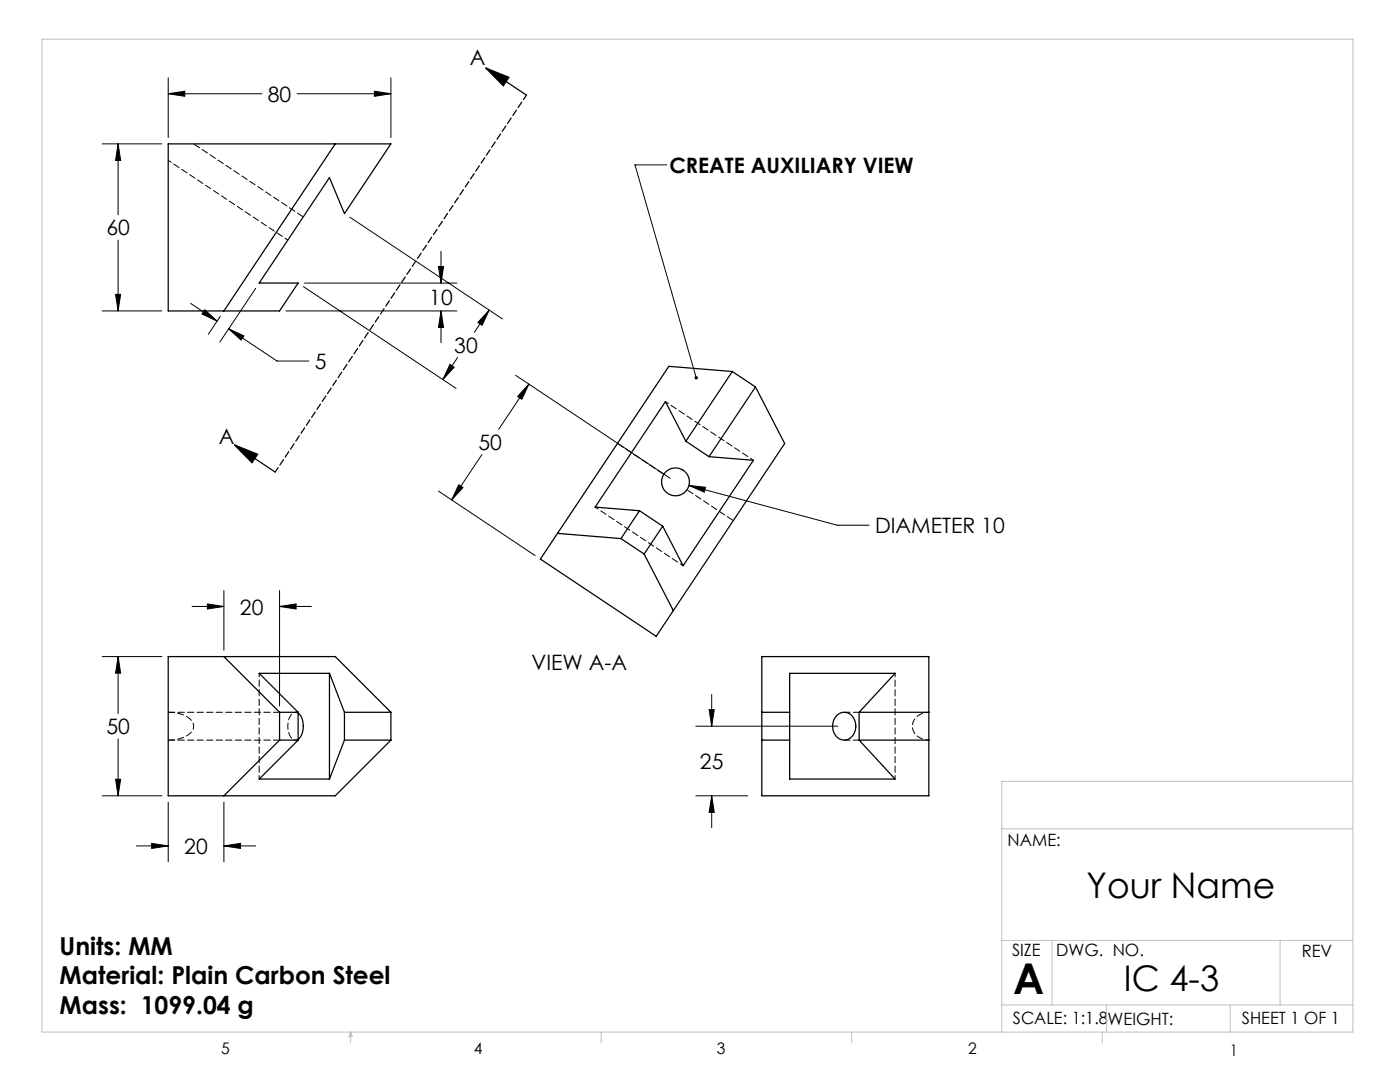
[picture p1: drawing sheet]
<svg xmlns="http://www.w3.org/2000/svg" width="279mm" height="216mm" viewBox="0 0 279 216" stroke-linecap="round" stroke-linejoin="round" font-family="sans-serif">
<g fill="none" stroke="#000" stroke-width=".25">
<path d="M96.9 13.6l4.7 1.8-1.2 1.7zM96.9 13.6l8.2 5.4M33.6 28.7h44.4l-9.3 13.9-2.9-7.2-14.1 21.1h7.8l-3.7 5.5h-22.2zM66.9 28.7l-22.2 33.3M146.1 74.1l-12.6-1-22.2 33.3M146.1 74.1l-9.2 13.9M146.1 74.1l4.7 3.1M150.8 77.2l5.8 11.3-25.6 38.5-23.2-15.4 3.5-5.2M150.8 77.2l-9.3 13.9M46.8 88.8l4.6 1.8-1.1 1.7zM46.8 88.8l8.1 5.4M136.9 88l-4.1-7.9-14 21.1 8.8 .7"/>
<path d="M136.9 88l4.6 3.1M141.5 91.1l8.9 .7-14.1 21.1-4-7.9M111.3 106.4l12.6 1.1M123.9 107.5l4.7 3M127.6 101.9l-3.7 5.6M127.6 101.9l4.7 3.1M128.6 110.5l5.8 11.3M132.3 105l-3.7 5.5M44.7 131l11.1 11.1M65.8 134.4h-14.1l7.8 7.7M65.8 134.4l2.9 7.7M65.8 134.4v21.1"/>
<path d="M152 131h33.4v27.8h-33.4zM55.8 142.1v5.6M55.8 142.1h3.7M55.8 147.7h3.7M55.8 147.7l-11.1 11.1M59.5 142.3a3.9 3.9 0 0 1 0 5.2M59.5 142.1v5.6M59.5 147.7l-7.8 7.8h14.1M68.7 142.1h9.3M68.7 147.7h9.3M68.7 147.7l-2.9 7.8M68.7 142.1v5.6"/>
<path d="M78 142.1l-11.1-11.1h-33.3v27.8h33.3l11.1-11.1M78 142.1v5.6M152 142.1h5.6M152 147.7h5.6M167 142.8a2.2 2.2 0 0 1 2.3-.5 2.2 2.2 0 0 1 1.4 1.9 2.55 2.55 0 0 1-2.9 3.3 3 3 0 0 1-.8-4.7zM171.5 142.1h13.9M171.5 147.7h13.9M171.5 142.1l7.1-7.7h-21v21.1h21l-7.1-7.8M171.5 142.1v5.6"/>
<circle cx="134.8" cy="96.1" r="2.78"/>
</g>
<g fill="none" stroke="#000" stroke-width=".2">
<path d="M33.6 18.7l3.3-.5v1zM33.6 15.5v11.9M33.6 18.7h18.7M59.3 18.7h18.7M74.7 18.2l3.3 .5-3.3 .5zM78 15.5v11.9M20.4 28.7h11.9M23.6 28.7l.5 3.3h-1zM23.6 28.7v14.2M133.1 32.9h-6.4l12.3 42.5M23.1 58.7h1l-.5 3.3zM23.6 47.9v14.1"/>
<path d="M51 57.5l-7.1 10.8M60.6 57.2l30.4 20.3M60.8 56.5h30.4M69.8 43.3l30.5 20.3M87.5 53.2h1l-.5 3.3zM88 50.1v6.4M20.4 62h11.9M38 60.5l5.3 3.6M40.9 61.8l2.4 2.3-3-1.4zM44 63.1l-2.4 3.6M45.6 65.6l3.1 1.4-.6 .9zM45.6 65.6l9.7 6.4h6.3"/>
<path d="M57.1 62h34.1M88 62l.5 3.3h-1zM88 62v6.4M89.8 72.7l.8 .6-2.2 2.4zM91.3 71.3l-2.9 4.4M97.6 61.9l-1.4 3-.8-.6zM97.6 61.9l-2.9 4.4M102.9 74.9l30.9 20.5M105.5 76.6l-1.4 3.1-.8-.6zM105.5 76.6l-6 9.1M87.5 98l19.3 12.9M91.5 96.7l.9 .6-2.3 2.5z"/>
<path d="M96.2 90.7l-6.1 9.1M137.5 96.9l3.3 .3-.2 1zM137.5 96.9l29.6 7.9h6.3M44.7 117.8v11.9M55.8 117.8v23.1M20.4 131h11.9M23.6 131l.5 3.3h-1zM23.6 131v11.4M38.3 121h6.4M41.4 120.5l3.3 .5-3.3 .5zM55.8 121l3.3-.5v1zM55.8 121h6.3"/>
<path d="M142 138.6v6.3M20.4 158.8h11.9M23.1 155.5h1l-.5 3.3zM23.6 147.4v11.4M138.9 158.8h10.3M138.9 144.9h28.3M141.5 141.6h1l-.5 3.3zM142 158.8l.5 3.3h-1zM142 158.8v6.3M27.2 168.8h6.4M30.3 168.3l3.3 .5-3.3 .5zM33.6 160.1v11.9"/>
<path d="M44.7 168.8l3.3-.5v1zM44.7 160.1v11.9M44.7 168.8h6.3"/>
</g>
<path d="M54.9 94.2l50.2-75.2" fill="none" stroke="#000" stroke-width=".25" stroke-dasharray="1.3 .6" stroke-dashoffset=".2"/>
<g fill="none" stroke="#c0c0c0" stroke-width=".2">
<path d="M8.4 7.8h261.6v198.1h-261.6zM270 155.9h-70.1v50M199.9 165.4h70.1M199.9 187.7h70.1M210 187.7v12.8M255.5 187.7v12.8M70 205.9v2.2M70 205.9l.3 .9h-.7zM120 205.9v2.2M170 205.9v2.2M199.9 200.5h70.1M220 205.9v2.2"/>
<path d="M220.8 200.5v5.4M245.5 200.5v5.4"/>
</g>
<g fill="#000">
<path d="M138.7 75.2a.34 .34 0 0 1 .5 0 .34 .34 0 0 1-.2 .5v-.3v.3a.34 .34 0 0 1-.3-.1 .34 .34 0 0 1 0-.4z"/>
<path d="M46.8 88.8l4.6 1.8-1.1 1.7zM96.9 13.6l4.7 1.8-1.2 1.7z"/>
<path d="M44.7 168.8l3.3-.5v1zM30.3 168.3l3.3 .5-3.3 .5zM41.4 120.5l3.3 .5-3.3 .5zM55.8 121l3.3-.5v1zM23.6 131l.5 3.3h-1zM23.1 155.5h1l-.5 3.3zM23.6 28.7l.5 3.3h-1zM23.1 58.7h1l-.5 3.3zM33.6 18.7l3.3-.5v1zM74.7 18.2l3.3 .5-3.3 .5zM97.6 61.9l-1.4 3-.8-.6zM89.8 72.7l.8 .6-2.2 2.4zM45.6 65.6l3.1 1.4-.6 .9zM40.9 61.8l2.4 2.3-3-1.4zM87.5 53.2h1l-.5 3.3zM88 62l.5 3.3h-1zM141.5 141.6h1l-.5 3.3zM142 158.8l.5 3.3h-1zM105.5 76.6l-1.4 3.1-.8-.6zM91.5 96.7l.9 .6-2.3 2.5zM137.5 96.9l3.1 1.3 .2-1z"/>
</g>
<path d="M59.5 142.3a1.21 1.21 0 0 0-1.8 1 3.9 3.9 0 0 0 .8 4.2l.6 .2 .4-.2" fill="none" stroke="#000" stroke-width=".2" stroke-dasharray="1.3 .6" stroke-dashoffset=".4"/>
<path d="M33.6 32l23.8 15.9M132.8 80.1l17.6 11.7M118.8 101.2l17.5 11.7M51.7 134.4v21.1M178.6 134.4v21.1M185.4 142.1a2.87 2.87 0 0 0-3 3.9 3.4 3.4 0 0 0 3 1.7" fill="none" stroke="#000" stroke-width=".2" stroke-dasharray="1.3 .6" stroke-dashoffset=".6"/>
<path d="M33.6 147.7a5.5 5.5 0 0 0 4.9-2 2.13 2.13 0 0 0-1.5-2.9 7.7 7.7 0 0 0-3.4-.7M33.6 147.7h22.2M55.8 142.1h-22.2" fill="none" stroke="#000" stroke-width=".2" stroke-dasharray="1.3 .6"/>
<path d="M60.5 43.3l-21.8-14.6" fill="none" stroke="#000" stroke-width=".2" stroke-dasharray="1.3 .6" stroke-dashoffset="-.1"/>
<path d="M168.5 147.7h3M171.5 142.1h-3" fill="none" stroke="#000" stroke-width=".2" stroke-dasharray="1.3 .6" stroke-dashoffset=".1"/>
<path d="M123.2 88.5l9.3 6.1M137.1 97.7l9.2 6.2" fill="none" stroke="#000" stroke-width=".2" stroke-dasharray="1.3 .6" stroke-dashoffset="-.2"/>
<text font-size="8.5" x="202.2" y="198.3">A</text>
<g font-size="7.1">
<text x="216.9" y="179.1">Your Name</text>
<text x="224.3" y="197.7">IC 4-3</text>
</g>
<g font-size="4.9">
<text x="11.9" y="190.5">Units: MM</text>
<text x="11.9" y="196.4">Material: Plain Carbon Steel</text>
<text x="11.9" y="202.4">Mass: 1099.04 g</text>
</g>
<g font-size="4.2">
<text x="93.8" y="13.1">A</text>
<text x="53.5" y="20.3">80</text>
<text x="133.6" y="34.5">CREATE AUXILIARY VIEW</text>
<text x="21.2" y="47">60</text>
<text x="85.7" y="60.9">10</text>
<text x="90.7" y="70.4">30</text>
<text x="62.8" y="73.6">5</text>
<text x="43.7" y="88.5">A</text>
<text x="95.5" y="89.8">50</text>
<text x="174.6" y="106.4">DIAMETER 10</text>
<text x="47.9" y="122.6">20</text>
<text x="106.1" y="133.6">VIEW A-A</text>
<text x="21.2" y="146.5">50</text>
<text x="139.7" y="153.5">25</text>
<text x="36.8" y="170.4">20</text>
</g>
<g font-size="3.4">
<text x="201.1" y="168.8">NAME:</text>
<text x="202" y="190.8">SIZE</text>
<text x="210.8" y="190.9">DWG. NO.</text>
<text x="259.8" y="191">REV</text>
<text x="202.1" y="204.4">SCALE: 1:1.8</text>
<text x="221" y="204.5">WEIGHT:</text>
<text x="247.8" y="204.4">SHEET 1 OF 1</text>
</g>
<g font-size="3.2">
<text x="44.2" y="210.4">5</text>
<text x="94.6" y="210.3">4</text>
<text x="143.1" y="210.4">3</text>
<text x="193.2" y="210.3">2</text>
<text x="245.4" y="210.6">1</text>
</g>
</svg>
